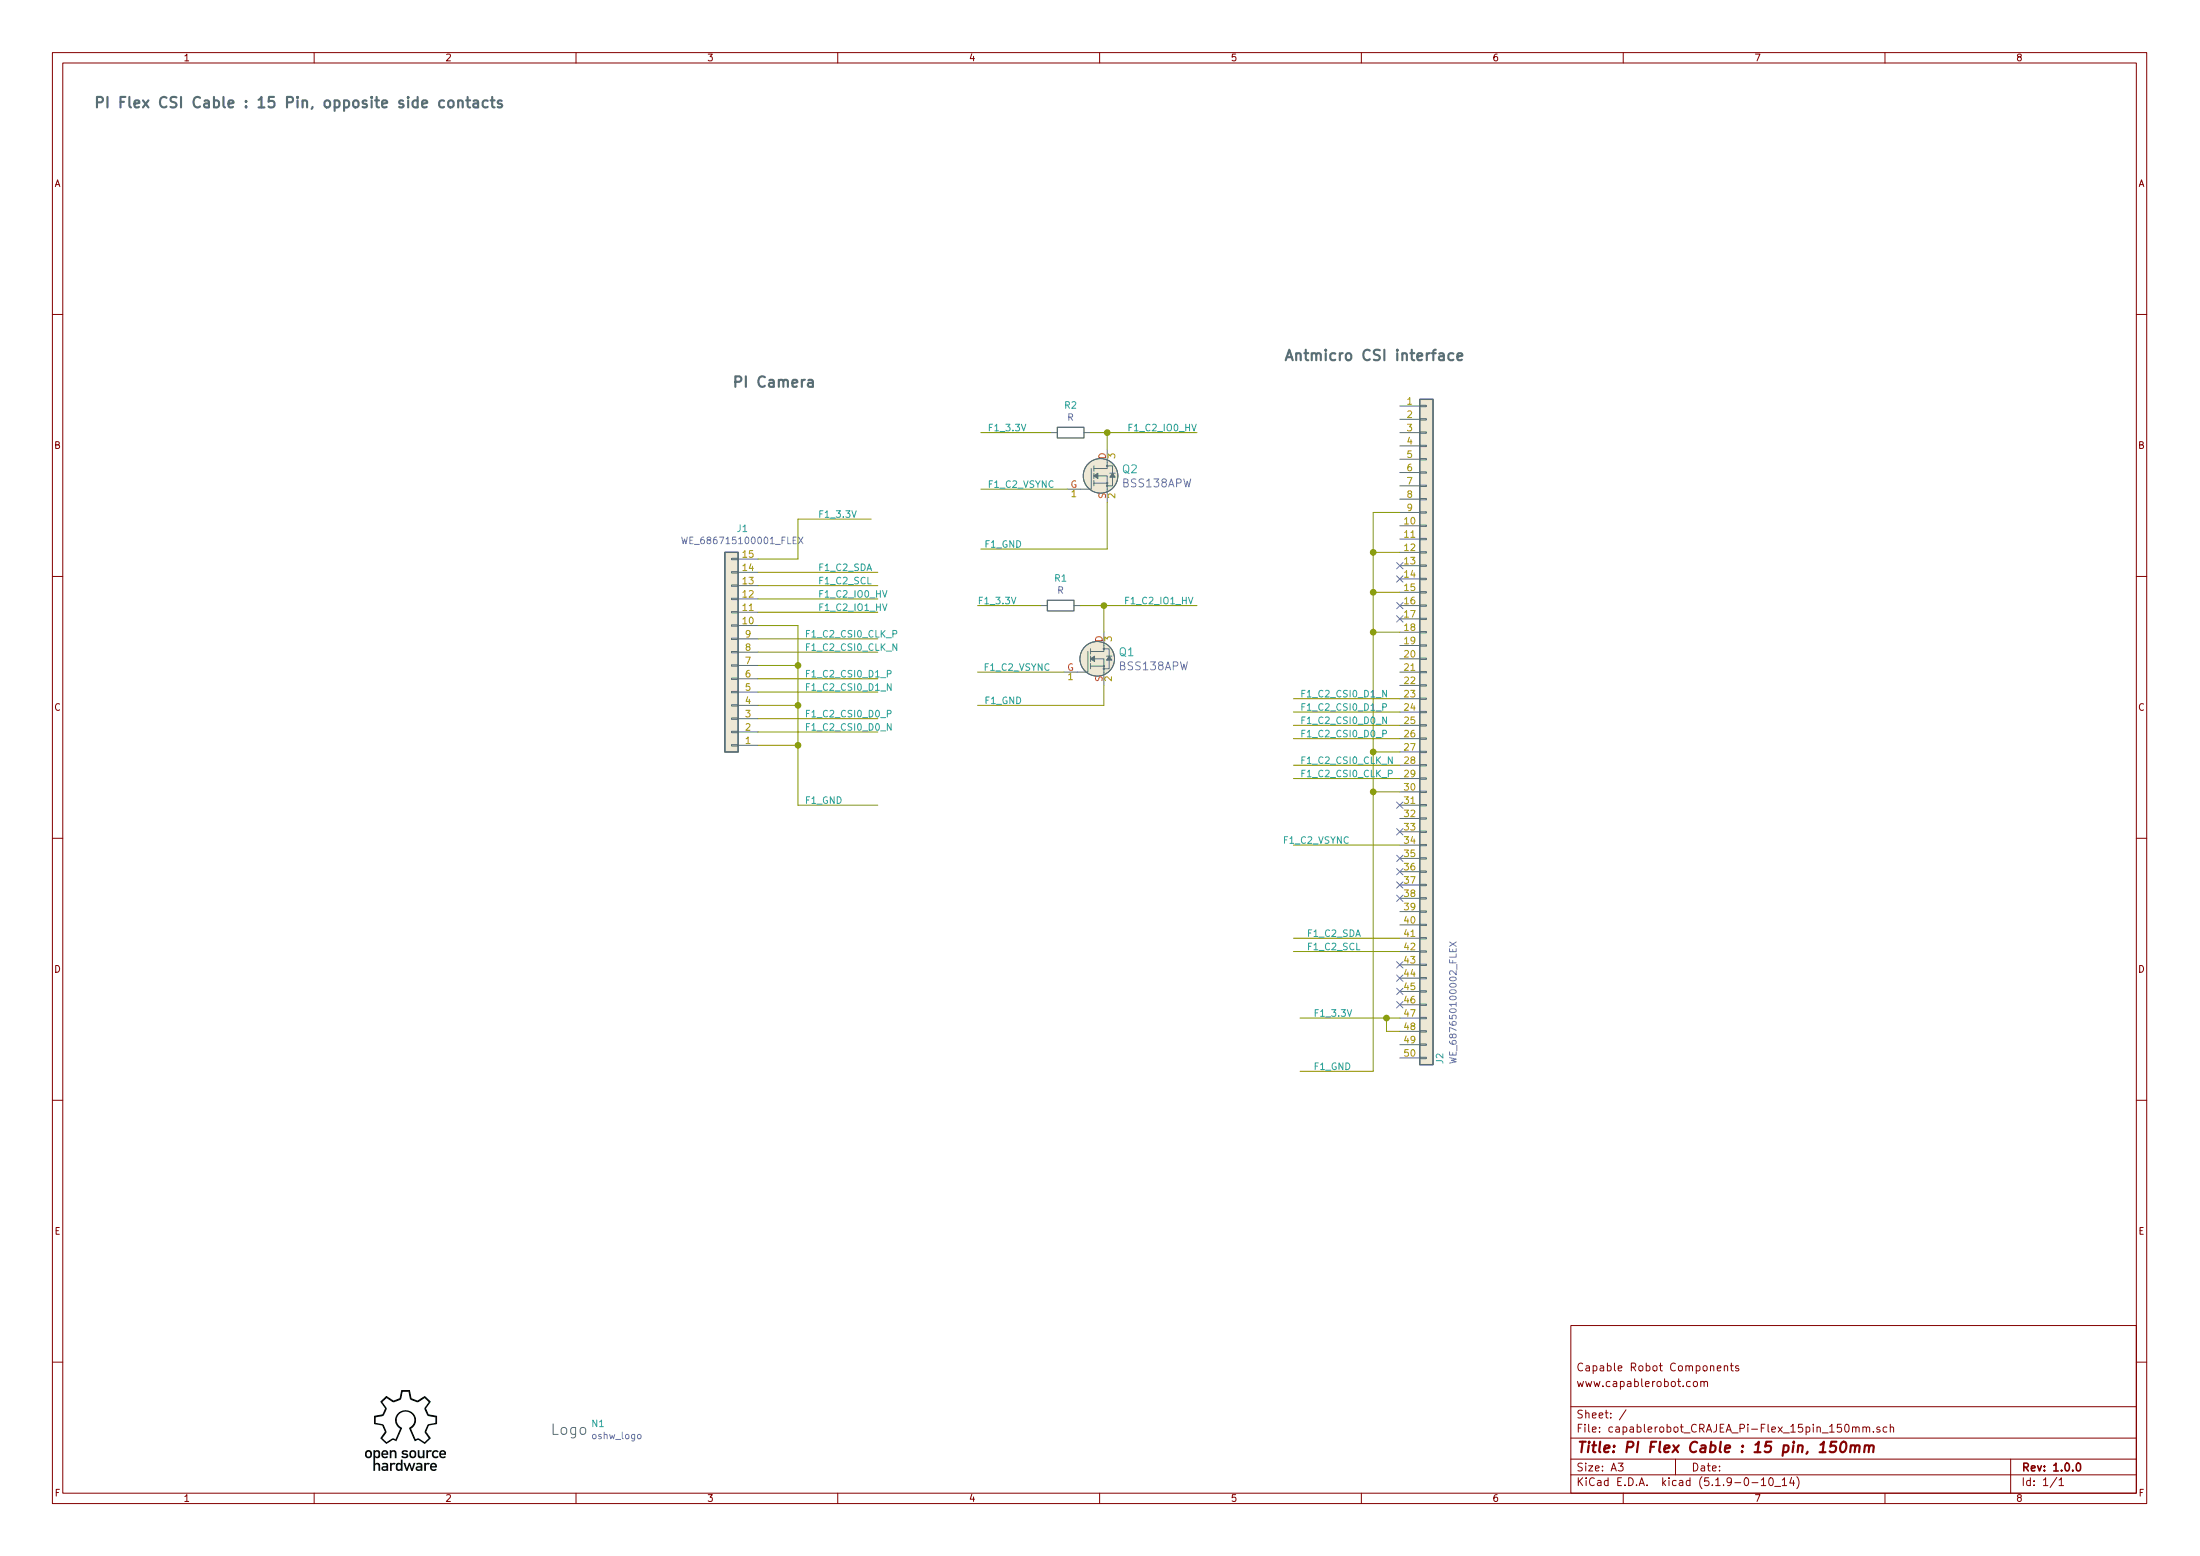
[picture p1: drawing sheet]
EESchema Schematic File Version 4
EELAYER 30 0
EELAYER END
$Descr A3 16535 11693
encoding utf-8
Sheet 1 1
Title "PI Flex Cable : 15 pin, 150mm"
Date ""
Rev "1.0.0"
Comp ""
Comment1 "www.capablerobot.com"
Comment2 "Capable Robot Components"
Comment3 ""
Comment4 ""
$EndDescr
Wire Wire Line
	10525 3850 10325 3850
Wire Wire Line
	10525 4150 10325 4150
Wire Wire Line
	10325 3850 10325 4150
Connection ~ 10325 4150
Wire Wire Line
	10325 4150 10325 4450
Wire Wire Line
	10525 4450 10325 4450
Connection ~ 10325 4450
Wire Wire Line
	10325 4450 10325 4750
Wire Wire Line
	10525 4750 10325 4750
Connection ~ 10325 4750
Wire Wire Line
	10325 4750 10325 5650
Wire Wire Line
	10525 5650 10325 5650
Connection ~ 10325 5650
Wire Wire Line
	10325 5650 10325 5950
Wire Wire Line
	10525 5950 10325 5950
Connection ~ 10325 5950
Wire Wire Line
	10325 5950 10325 8050
Wire Wire Line
	10525 7050 9725 7050
Wire Wire Line
	10525 7150 9725 7150
Wire Wire Line
	10525 5250 9725 5250
Wire Wire Line
	10525 5350 9725 5350
Wire Wire Line
	10525 5450 9725 5450
Wire Wire Line
	10525 5550 9725 5550
Wire Wire Line
	10525 5750 9725 5750
Wire Wire Line
	10525 5850 9725 5850
Text Label 9775 5850 0    50   ~ 0
F1_C2_CSI0_CLK_P
Text Label 9775 5750 0    50   ~ 0
F1_C2_CSI0_CLK_N
Text Label 9775 5550 0    50   ~ 0
F1_C2_CSI0_D0_P
Text Label 9775 5450 0    50   ~ 0
F1_C2_CSI0_D0_N
Text Label 9775 5350 0    50   ~ 0
F1_C2_CSI0_D1_P
Text Label 9775 5250 0    50   ~ 0
F1_C2_CSI0_D1_N
Text Label 9825 7150 0    50   ~ 0
F1_C2_SCL
Text Label 9825 7050 0    50   ~ 0
F1_C2_SDA
Wire Wire Line
	10325 8050 9775 8050
Text Label 9875 8050 0    50   ~ 0
F1_GND
NoConn ~ 10525 4650
NoConn ~ 10525 4550
NoConn ~ 10525 4350
NoConn ~ 10525 4250
NoConn ~ 10525 6050
NoConn ~ 10525 6250
NoConn ~ 10525 6450
NoConn ~ 10525 6550
NoConn ~ 10525 6650
NoConn ~ 10525 6750
NoConn ~ 10525 7550
NoConn ~ 10525 7450
NoConn ~ 10525 7250
NoConn ~ 10525 7350
Text Label 9875 7650 0    50   ~ 0
F1_3.3V
Wire Wire Line
	9775 7650 10425 7650
Wire Wire Line
	10525 7750 10425 7750
Wire Wire Line
	10425 7750 10425 7650
Connection ~ 10425 7650
Wire Wire Line
	10425 7650 10525 7650
Text Label 6050 5500 0    50   ~ 0
F1_C2_CSI0_D0_N
Text Label 6050 5400 0    50   ~ 0
F1_C2_CSI0_D0_P
Text Label 6050 5200 0    50   ~ 0
F1_C2_CSI0_D1_N
Text Label 6050 5100 0    50   ~ 0
F1_C2_CSI0_D1_P
Text Label 6050 4900 0    50   ~ 0
F1_C2_CSI0_CLK_N
Text Label 6050 4800 0    50   ~ 0
F1_C2_CSI0_CLK_P
Text Label 6150 4400 0    50   ~ 0
F1_C2_SCL
Wire Wire Line
	6000 4700 6000 5000
Connection ~ 6000 5000
Wire Wire Line
	6000 5000 6000 5300
Connection ~ 6000 5300
Wire Wire Line
	6000 5300 6000 5600
Wire Wire Line
	6000 5600 6000 6050
Connection ~ 6000 5600
Wire Wire Line
	6000 4200 6000 3900
Text Label 6150 4600 0    50   ~ 0
F1_C2_IO1_HV
Wire Wire Line
	6000 3900 6550 3900
Text Label 6150 3900 0    50   ~ 0
F1_3.3V
Wire Wire Line
	6000 6050 6600 6050
Text Label 6050 6050 0    50   ~ 0
F1_GND
Wire Wire Line
	5700 4600 6600 4600
Wire Wire Line
	5700 4400 6600 4400
Wire Wire Line
	5700 5600 6000 5600
Wire Wire Line
	5700 5500 6600 5500
Wire Wire Line
	5700 5400 6600 5400
Wire Wire Line
	5700 5300 6000 5300
Wire Wire Line
	5700 5200 6600 5200
Wire Wire Line
	5700 5100 6600 5100
Wire Wire Line
	5700 5000 6000 5000
Wire Wire Line
	5700 4900 6600 4900
Wire Wire Line
	5700 4800 6600 4800
Wire Wire Line
	5700 4700 6000 4700
Wire Wire Line
	5700 4200 6000 4200
Text Label 6150 4300 0    50   ~ 0
F1_C2_SDA
Wire Wire Line
	5700 4300 6600 4300
Text Label 10150 6350 2    50   ~ 0
F1_C2_VSYNC
Wire Wire Line
	10525 6350 9725 6350
Text Notes 5500 2925 0    79   ~ 16
PI Camera
Text Notes 9650 2725 0    79   ~ 16
Antmicro CSI interface
Text Notes 700  825  0    79   ~ 16
PI Flex CSI Cable : 15 Pin, opposite side contacts
$Comp
L antmicro-alvium-flex-csi-adapter:oshw_logo N1
U 1 1
P 4250 10700
F 0 "N1" H 4444 10703 50  0000 L CNN
F 1 "oshw_logo" H 4444 10612 50  0000 L CNN
F 2 "antmicro-alvium-flex-csi-adapter-footprints:oshw-logo" H 4270 10460 50  0001 C CNN
F 3 "" H 4250 10700 50  0001 C CNN
	1    4250 10700
	1    0    0    -1  
$EndComp
$Comp
L antmicro-alvium-flex-csi-adapter:BSS138APW Q1
U 1 1
P 8300 4950
F 0 "Q1" H 8408 5003 60  0000 L CNN
F 1 "BSS138APW" H 8408 4897 60  0000 L CNN
F 2 "antmicro-alvium-flex-csi-adapter-footprints:SC70-3" H 8500 5150 60  0001 L CNN
F 3 "" H 8500 5250 60  0001 L CNN
F 4 "BSS138PW" H 8500 5450 60  0001 L CNN "MPN"
F 5 "ON Semiconductor" H 8500 6050 60  0001 L CNN "Manufacturer"
	1    8300 4950
	1    0    0    -1  
$EndComp
Wire Wire Line
	8000 5050 7350 5050
Wire Wire Line
	8300 5150 8300 5300
Wire Wire Line
	8300 5300 7350 5300
Wire Wire Line
	8300 4750 8300 4550
Wire Wire Line
	8300 4550 9000 4550
Text Label 7900 5050 2    50   ~ 0
F1_C2_VSYNC
Text Label 7400 5300 0    50   ~ 0
F1_GND
Text Label 8450 4550 0    50   ~ 0
F1_C2_IO1_HV
$Comp
L antmicro-alvium-flex-csi-adapter:WE_687650100002_FLEX J2
U 1 1
P 10725 4650
F 0 "J2" V 10825 1300 50  0000 L CNN
F 1 "WE_687650100002_FLEX" V 10925 1300 50  0000 L CNN
F 2 "antmicro-alvium-flex-csi-adapter-footprints:WE_687650100002_FLEX" H 10525 1100 50  0001 C CNN
F 3 "" H 10725 1000 50  0001 C CNN
F 4 "687650100002" H 11125 4050 60  0001 L CNN "MPN"
F 5 "Wurth Elektronik " H 11375 2850 60  0001 L CNN "Manufacturer"
	1    10725 4650
	1    0    0    -1  
$EndComp
$Comp
L Device:R R1
U 1 1
P 7975 4550
F 0 "R1" V 7768 4550 50  0000 C CNN
F 1 "R" V 7859 4550 50  0000 C CNN
F 2 "Resistor_SMD:R_0402_1005Metric" V 7905 4550 50  0001 C CNN
F 3 "~" H 7975 4550 50  0001 C CNN
	1    7975 4550
	0    1    1    0   
$EndComp
Wire Wire Line
	8125 4550 8300 4550
Connection ~ 8300 4550
Wire Wire Line
	7825 4550 7350 4550
Text Label 7350 4550 0    50   ~ 0
F1_3.3V
$Comp
L antmicro-alvium-flex-csi-adapter:WE_686715100001_FLEX J1
U 1 1
P 5500 4600
F 0 "J1" H 5418 3975 50  0000 C CNN
F 1 "WE_686715100001_FLEX" H 5418 4066 50  0000 C CNN
F 2 "antmicro-alvium-flex-csi-adapter-footprints:WE_ 686715100001_FLEX" H 5500 3950 50  0001 C CNN
F 3 "" H 5575 3050 50  0001 C CNN
F 4 "686715100001" H 5775 4800 60  0001 L CNN "MPN"
F 5 "Wurth Elektronik " H 5775 4675 60  0001 L CNN "Manufacturer"
	1    5500 4600
	-1   0    0    1   
$EndComp
$Comp
L antmicro-alvium-flex-csi-adapter:BSS138APW Q2
U 1 1
P 8325 3575
F 0 "Q2" H 8433 3628 60  0000 L CNN
F 1 "BSS138APW" H 8433 3522 60  0000 L CNN
F 2 "antmicro-alvium-flex-csi-adapter-footprints:SC70-3" H 8525 3775 60  0001 L CNN
F 3 "" H 8525 3875 60  0001 L CNN
F 4 "BSS138PW" H 8525 4075 60  0001 L CNN "MPN"
F 5 "ON Semiconductor" H 8525 4675 60  0001 L CNN "Manufacturer"
	1    8325 3575
	1    0    0    -1  
$EndComp
Wire Wire Line
	8325 3775 8325 4125
Wire Wire Line
	8325 4125 7375 4125
Text Label 7400 4125 0    50   ~ 0
F1_GND
Wire Wire Line
	5700 4500 6600 4500
Text Label 6150 4500 0    50   ~ 0
F1_C2_IO0_HV
$Comp
L Device:R R2
U 1 1
P 8050 3250
F 0 "R2" V 7843 3250 50  0000 C CNN
F 1 "R" V 7934 3250 50  0000 C CNN
F 2 "Resistor_SMD:R_0402_1005Metric" V 7980 3250 50  0001 C CNN
F 3 "~" H 8050 3250 50  0001 C CNN
	1    8050 3250
	0    1    1    0   
$EndComp
Wire Wire Line
	8200 3250 8325 3250
Wire Wire Line
	8325 3375 8325 3250
Connection ~ 8325 3250
Wire Wire Line
	8325 3250 9000 3250
Text Label 8475 3250 0    50   ~ 0
F1_C2_IO0_HV
Wire Wire Line
	8025 3675 7375 3675
Text Label 7425 3675 0    50   ~ 0
F1_C2_VSYNC
Wire Wire Line
	7900 3250 7375 3250
Text Label 7425 3250 0    50   ~ 0
F1_3.3V
$EndSCHEMATC
